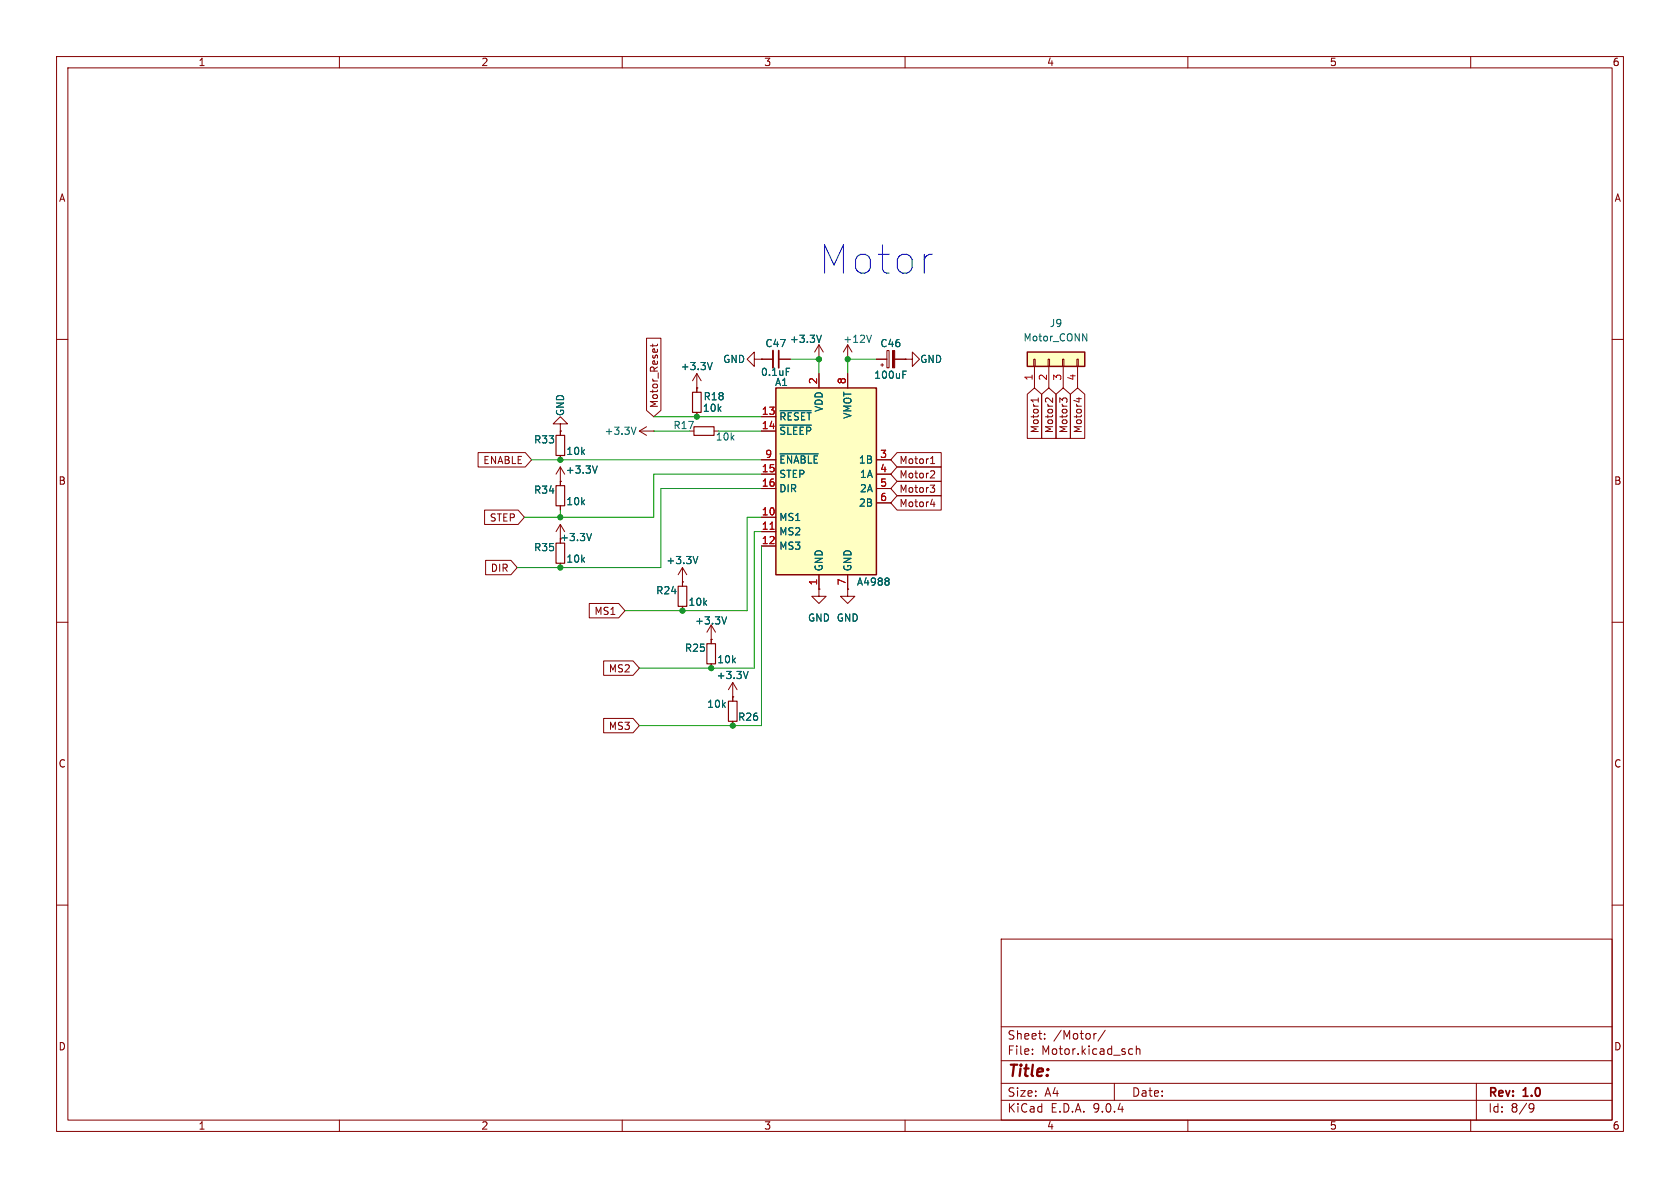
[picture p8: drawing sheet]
<svg xmlns="http://www.w3.org/2000/svg" width="297mm" height="210mm" viewBox="0 0 297 210" stroke-linecap="round" stroke-linejoin="round" font-family="sans-serif">
<g fill="none" stroke="#840000" stroke-width=".18">
<path d="M10 10h277v190h-277zM12 12h273v186h-273zM60 10v2M110 10v2M160 10v2M210 10v2M260 10v2M10 60h2M133.3 63.5v-1.3l-1.2 1.3 1.2 1.3v-1.3h1.3M134.6 63.5h.1M134.6 63.5h2.1M137.7 63.5h2"/>
<path d="M144.8 63.5h.1M144.8 61l-.8 1.2M144.8 61l.7 1.2M144.8 61v2.5M149.9 63.5h.1M149.9 61l-.8 1.2M149.9 61l.7 1.2M149.9 61v2.5M154.9 63.5h1.9M155.7 64.5h.5M156 64.3v.5M156.8 62h.4v3h-.4z"/>
<path d="M158.2 63.5h1.8M160 63.5h1.3v-1.3l1.3 1.3-1.3 1.3v-1.3M160 63.5h.1M285 60h2M10 110h2M120.6 102.9h.1M120.6 100.3l-.7 1.3M120.6 100.3l.8 1.3M120.6 100.3v3.3M120.6 107.2v.8M125.7 113h.1M125.7 110.5l-.7 1.3"/>
<path d="M125.7 110.5l.8 1.3M125.7 110.5v3.3M125.7 117.3v.8M144.8 104.1v1.3h1.2l-1.2 1.3-1.3-1.3h1.3M144.8 104.1h.1M149.9 104.1v1.3h1.2l-1.2 1.3-1.3-1.3h1.3M149.9 104.1h.1M285 110h2M129.5 123.2h.1M129.5 120.7v3.3M129.5 127.5v.8M129.5 120.7l-.7 1.2"/>
<path d="M129.5 120.7l.8 1.2M10 160h2M177 166h108v32h-108zM285 160h2M60 198v2M110 198v2M160 198v2M177 194.5h108M177 191.5h108M177 187.5h108M177 181.5h108M182.5 186.3v.1"/>
<path d="M182.5 185.5v.1M184.7 183.6v.1M184.7 182.8v.1M193.8 182.7l-.3 .1M195.4 182.1l-1.3 2M197 191.5v3M199.8 185.4l.4 .1M200.2 186.3l-.4 .1M200.9 185.5l.2-.1 .4 .1v.9M200.9 184.9v1.5M210 198v2M260 198v2"/>
<path d="M261 191.5v6.5M270.6 195.1l.5 .1a.99 .99 0 0 1-.4 1.4h-.2M271.2 195.7l-.3 .3h-.3"/>
</g>
<path d="M157.8 62h.4v3h-.4z" fill="#840000" stroke="#840000" stroke-width=".18"/>
<path d="M145.2 59.3l-.4 1.2M154.1 59.3l-.5 1.2M139 65.1h.6M159.6 66.2h.5M159.6 65.6h.6M123.4 98.4l-.5 1.2M128.5 109l-.5 1.3M132.3 118.7l-.5 1.3" fill="none" stroke="#006464" stroke-width=".18"/>
<path d="M137.7 62v3" fill="none" stroke="#840000" stroke-width=".3"/>
<path d="M136.7 62v3" fill="none" stroke="#840000" stroke-width=".33"/>
<path d="M119.9 103.6h1.5v3.6h-1.5zM125 113.8h1.5v3.5h-1.5zM128.8 124h1.5v3.5h-1.5z" fill="none" stroke="#840000" stroke-width=".2"/>
<path d="M137.2 68.6h17.7v33h-17.7z" fill="#ffffc2"/>
<path d="M137.2 68.6h17.7v33h-17.7z" fill="none" stroke="#840000" stroke-width=".25"/>
<g fill="none" stroke="#840000" stroke-width=".18">
<path d="M134.6 73.7h2.6M134.6 76.2h2.6M144.8 66v2.6M149.9 66v2.6M134.6 81.3h2.6M134.6 83.8h2.6M134.6 86.4h2.6M134.6 91.4h2.6M134.6 94h2.6M134.6 96.5h2.6M154.9 81.3h2.6M154.9 83.8h2.6"/>
<path d="M154.9 86.4h2.6M154.9 88.9h2.6M144.8 101.6v2.5M149.9 101.6v2.5"/>
</g>
<path d="M137.9 72.6h5.5M137.9 75.2h5.5M137.9 80.2h6.8M156.9 102.2l.3 .2-.3 .3 .3 .3v.2l-.3 .2" fill="none" stroke="#006464" stroke-width=".18"/>
<path d="M136.1 93.6h.8" fill="none" stroke="#a90000" stroke-width=".18"/>
<path d="M181.6 62.2h10.2v2.6h-10.2z" fill="#ffffc2"/>
<path d="M181.6 62.2h10.2v2.6h-10.2z" fill="none" stroke="#840000" stroke-width=".25"/>
<g fill="none" stroke="#840000" stroke-width=".18">
<path d="M114.3 59.8h2.5v12.7l-1.2 1.2-1.3-1.2zM99.1 74.9h1.2l-1.2-1.2-1.3 1.2h1.3v1.3M99.1 76.2h.1M99.1 76.2v.8M113 76.2l1.3 .8M113 76.2h2.6M114.3 75.4l-1.3 .8M115.4 60.8v.5M115.6 76.2h.1M116.2 60.8l-.1 .3h-1.1M123.2 68.6h.1M123.2 66v3.3"/>
<path d="M123.2 72.9v.8M123.2 66l-.8 1.3M123.2 66l.8 1.3M134.6 63.5h.1M134.6 76.2h2.6M134.6 63.5h2.1M134.6 73.7h2.6M137.7 63.5h2M144.8 63.5h.1M144.8 66v2.6M149.9 66v2.6M154.9 63.5h1.9"/>
<path d="M158.2 63.5h1.8M160 63.5h.1M181.6 69.7l1.3-1.1 1.3 1.1v7.8h-2.6zM182.8 63.5h.2v1.3h-.2zM182.9 64.8v3.8M183.6 70.4v.7M183.6 70.7h-1.3l.3 .3M184.1 69.7l1.3-1.1 1.3 1.1v7.8h-2.6zM185.3 63.5h.2v1.3h-.2zM185.4 64.8v3.8M186.1 70.4v.7l-.9-.7-.3 .1-.1 .4M186.7 69.7l1.3-1.1 1.2 1.1v7.8h-2.5z"/>
<path d="M187.8 63.5h.3v1.3h-.3zM188 64.8v3.8M188.6 71v-.4l-.2-.2h-.4l-.2 .4-.4-.4v.7M189.2 69.7l1.3-1.1 1.3 1.1v7.8h-2.6zM190.3 70.5h.9M190.4 63.5h.2v1.3h-.2zM190.5 64.8v3.8M190.7 70.3v.8M84.5 80h8.4l1.1 1.3-1.1 1.3h-8.4zM85.7 90.2h5.9l1.1 1.2-1.1 1.3h-5.9zM85.8 99.1h4.5l1.1 1.2-1.1 1.3h-4.5zM99.1 85.1h.1"/>
<path d="M99.1 80.5v.8M99.1 82.6v3.3M99.1 89.4v.8M99.1 92.7v2.6M99.1 99.6v.7M99.1 82.6l-.8 1.2M99.1 82.6l.7 1.2M99.1 92.7l-.8 1.3M99.1 92.7l.7 1.3M134.6 81.3h2.6M134.6 83.8h2.6M134.6 86.4h2.6"/>
<path d="M134.6 91.4h2.6M134.6 94h2.6M134.6 96.5h2.6M154.9 81.3h2.6M154.9 83.8h2.6M154.9 86.4h2.6M154.9 88.9h2.6M158.6 80h7.8v2.6h-7.8l-1.1-1.3zM158.6 82.5h7.8v2.6h-7.8l-1.1-1.3zM158.6 87.6h7.8v2.6h-7.8l-1.1-1.3zM158.6 85.1h7.8v2.5h-7.8l-1.1-1.2zM164.5 85.8h.7l-.4 .4 .4 .2v.4l-.2 .2h-.4"/>
<path d="M164.5 82h.7M164.5 89.1h.8M164.6 81l.3-.3v1.3M164.7 83.2l.4 .1 .1 .3-.7 .9h.7M165.1 88.7v.9M104.2 106.7h5.2l1.1 1.3-1.1 1.2h-5.2zM106.7 116.8h5.2l1.1 1.3-1.1 1.3h-5.2zM120.6 102.9h.1M120.6 102.9v.7M120.6 107.2v.8M125.7 113h.1M125.7 113v.8"/>
<path d="M125.7 117.3v.8M144.8 104.1h.1M144.8 101.6v2.5M149.9 104.1h.1M149.9 101.6v2.5M106.7 127h5.2l1.1 1.3-1.1 1.2h-5.2zM129.5 123.2h.1M129.5 123.2v.8M129.5 127.5v.8"/>
</g>
<g fill="none" stroke="#006464" stroke-width=".18">
<path d="M145.2 59.3l-.4 1.2M191.4 59l.7 1.3v-1.3M112.4 75.5l-.4 1.3M125.9 64.1l-.4 1.2M137.9 72.6h5.5M137.9 75.2h5.5M139 65.1h.6M159.6 66.2h.5M159.6 65.6h.6M104.6 94.3l-.4 1.3M105.6 82.4l-.4 1.2M123.4 98.4l-.5 1.2"/>
<path d="M137.9 80.2h6.8M128.5 109l-.5 1.3M132.3 118.7l-.5 1.3M156.9 102.2l.3 .2-.3 .3 .3 .3v.2l-.3 .2"/>
</g>
<path d="M98.3 77h1.5v3.5h-1.5zM122.4 69.3h1.6v3.6h-1.6zM122.7 75.4h3.5v1.6h-3.5zM98.3 96h1.5v3.6h-1.5zM98.3 85.9h1.5v3.5h-1.5z" fill="none" stroke="#840000" stroke-width=".2"/>
<path d="M115.6 73.7h19M115.6 76.2h6.3M127 76.2h7.6M139.7 63.5h5.1v2.5M154.9 63.5h-5v2.5M94 81.3h40.6M99.1 90.2v1.2M134.6 91.4h-2.5v16.6h-21.6M134.6 83.8h-19v7.6h-22.9M134.6 94h-1.3v24.1h-20.3M134.6 96.5v31.8h-21.6M134.6 86.4h-17.8v13.9h-25.4" fill="none" stroke="#009600" stroke-width=".18"/>
<path d="M136.1 93.6h.8" fill="none" stroke="#a90000" stroke-width=".18"/>
<g fill="#009600" stroke="#009600" stroke-width=".18">
<circle cx="125.7" cy="118.1" r=".46"/>
<circle cx="120.6" cy="108" r=".46"/>
<circle cx="129.5" cy="128.3" r=".46"/>
<circle cx="149.9" cy="63.5" r=".46"/>
<circle cx="144.8" cy="63.5" r=".46"/>
<circle cx="123.2" cy="73.7" r=".46"/>
<circle cx="99.1" cy="81.3" r=".46"/>
<circle cx="99.1" cy="91.4" r=".46"/>
<circle cx="99.1" cy="100.3" r=".46"/>
</g>
<text font-size="7" fill="#0000c2" x="144.9" y="48.7">Motor</text>
<text font-size="2.8" fill="#840000" x="178" y="190.9">Title:</text>
<g font-size="2.1" fill="#840000">
<text x="178" y="184">Sheet:</text>
<text x="186.2" y="184">/Motor/</text>
<text x="178" y="186.7">File:</text>
<text x="184.1" y="186.7">Motor.kicad_sch</text>
<text x="178" y="196.9">KiCad</text>
<text x="178" y="194.1">Size:</text>
<text x="184.7" y="194.1">A4</text>
<text x="185.7" y="196.9">E.D.A.</text>
<text x="193.3" y="196.9">9.0.4</text>
<text x="200" y="194.1">Date:</text>
<text x="263" y="194.3">Rev:</text>
<text x="263" y="196.9">Id:</text>
<text x="267.1" y="196.9">8/9</text>
<text x="269.4" y="194.3">1.0</text>
</g>
<g font-size="1.8" fill="#840000">
<text x="35" y="11.9">1</text>
<text x="85" y="11.9">2</text>
<text x="135" y="11.9">3</text>
<text x="185" y="11.9">4</text>
<text x="235" y="11.9">5</text>
<text x="285" y="11.9">6</text>
<text x="10.3" y="35.9">A</text>
<text x="285.3" y="35.9">A</text>
<text x="116.5" y="72.2" transform="rotate(-90 116.5 72.2)">Motor_Reset</text>
<text x="183.8" y="76.7" transform="rotate(-90 183.8 76.7)">Motor1</text>
<text x="186.4" y="76.7" transform="rotate(-90 186.4 76.7)">Motor2</text>
<text x="188.9" y="76.7" transform="rotate(-90 188.9 76.7)">Motor3</text>
<text x="191.5" y="76.7" transform="rotate(-90 191.5 76.7)">Motor4</text>
<text x="85.3" y="82.2">ENABLE</text>
<text x="158.9" y="82.2">Motor1</text>
<text x="10.3" y="85.9">B</text>
<text x="158.9" y="84.8">Motor2</text>
<text x="158.9" y="89.9">Motor4</text>
<text x="158.9" y="87.3">Motor3</text>
<text x="285.3" y="85.9">B</text>
<text x="86.5" y="92.4">STEP</text>
<text x="98.9" y="95.9">+3.3V</text>
<text x="86.7" y="101.3">DIR</text>
<text x="105" y="108.9">MS1</text>
<text x="107.5" y="119.1">MS2</text>
<text x="107.5" y="129.2">MS3</text>
<text x="10.3" y="135.9">C</text>
<text x="285.3" y="135.9">C</text>
<text x="10.3" y="185.9">D</text>
<text x="285.3" y="185.9">D</text>
<text x="35" y="199.9">1</text>
<text x="85" y="199.9">2</text>
<text x="135" y="199.9">3</text>
<text x="185" y="199.9">4</text>
<text x="235" y="199.9">5</text>
<text x="285" y="199.9">6</text>
</g>
<g font-size="1.8" fill="#006464">
<text x="185.5" y="58">J9</text>
<text x="120.2" y="65.6">+3.3V</text>
<text x="127.7" y="64.4">GND</text>
<text x="135.2" y="61.6">C47</text>
<text x="139.5" y="60.8">+3.3V</text>
<text x="149" y="60.8">+12V</text>
<text x="155.5" y="61.6">C46</text>
<text x="162.6" y="64.4">GND</text>
<text x="180.8" y="60.6">Motor_CONN</text>
<text x="124.3" y="71">R18</text>
<text x="134.4" y="66.6">0.1uF</text>
<text x="136.9" y="68.4">A1</text>
<text x="154.4" y="67.2">100uF</text>
<text x="99.9" y="73.7" transform="rotate(-90 99.9 73.7)">GND</text>
<text x="106.8" y="77.1">+3.3V</text>
<text x="119" y="76">R17</text>
<text x="124.2" y="73">10k</text>
<text x="137.7" y="74.5">~{RESET}</text>
<text x="137.7" y="77.1">~{SLEEP}</text>
<text x="145.6" y="72.9" transform="rotate(-90 145.6 72.9)">VDD</text>
<text x="150.7" y="74.1" transform="rotate(-90 150.7 74.1)">VMOT</text>
<text x="94.3" y="78.6">R33</text>
<text x="99.9" y="83.9">+3.3V</text>
<text x="100" y="80.6">10k</text>
<text x="126.4" y="78.1">10k</text>
<text x="137.7" y="82.1">~{ENABLE}</text>
<text x="151.7" y="82.1">1B</text>
<text x="94.3" y="87.5">R34</text>
<text x="100" y="89.5">10k</text>
<text x="137.7" y="84.7">STEP</text>
<text x="137.7" y="87.2">DIR</text>
<text x="151.7" y="89.8">2B</text>
<text x="151.9" y="84.7">1A</text>
<text x="151.9" y="87.2">2A</text>
<text x="137.7" y="92.3">MS1</text>
<text x="137.7" y="94.8">MS2</text>
<text x="94.3" y="97.6">R35</text>
<text x="100" y="99.7">10k</text>
<text x="117.7" y="99.9">+3.3V</text>
<text x="137.7" y="97.4">MS3</text>
<text x="145.6" y="101.1" transform="rotate(-90 145.6 101.1)">GND</text>
<text x="150.7" y="101.1" transform="rotate(-90 150.7 101.1)">GND</text>
<text x="115.9" y="105.3">R24</text>
<text x="121.6" y="107.3">10k</text>
<text x="151.4" y="103.7">A4988</text>
<text x="122.8" y="110.6">+3.3V</text>
<text x="142.7" y="110.1">GND GND</text>
<text x="121" y="115.4">R25</text>
<text x="126.7" y="117.4">10k</text>
<text x="124.9" y="125.3">10k</text>
<text x="126.6" y="120.2">+3.3V</text>
<text x="130.4" y="127.6">R26</text>
</g>
<g font-size="1.8" fill="#a90000">
<text x="144.5" y="68" transform="rotate(-90 144.5 68)">2</text>
<text x="149.6" y="68" transform="rotate(-90 149.6 68)">8</text>
<text x="182.6" y="67.4" transform="rotate(-90 182.6 67.4)">1</text>
<text x="185.2" y="67.4" transform="rotate(-90 185.2 67.4)">2</text>
<text x="187.7" y="67.4" transform="rotate(-90 187.7 67.4)">3</text>
<text x="190.2" y="67.4" transform="rotate(-90 190.2 67.4)">4</text>
<text x="134.6" y="73.4">13</text>
<text x="134.6" y="75.9">14</text>
<text x="134.6" y="83.6">15</text>
<text x="135.2" y="81">9</text>
<text x="155.5" y="81">3</text>
<text x="155.5" y="83.6">4</text>
<text x="134.6" y="86.1">16</text>
<text x="155.5" y="86.1">5</text>
<text x="155.5" y="88.6">6</text>
<text x="134.6" y="91.2">10</text>
<text x="134.6" y="93.7">11</text>
<text x="134.6" y="96.3">12</text>
<text x="144.5" y="103.6" transform="rotate(-90 144.5 103.6)">1</text>
<text x="149.6" y="103.6" transform="rotate(-90 149.6 103.6)">7</text>
</g>
</svg>
